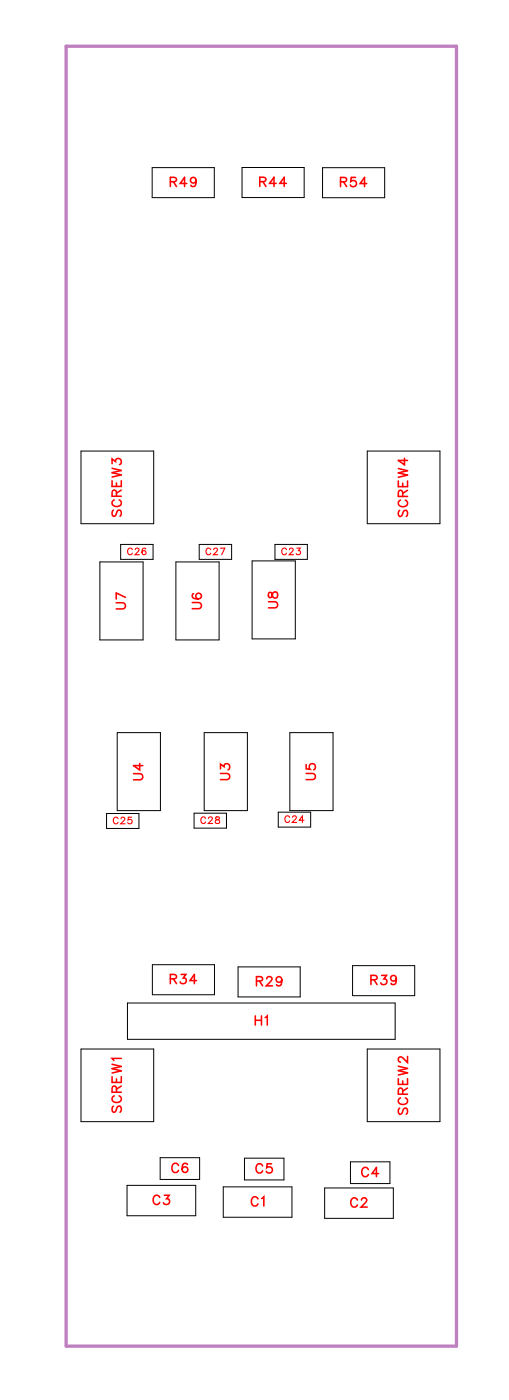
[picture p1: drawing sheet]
<svg xmlns="http://www.w3.org/2000/svg" width="39mm" height="108mm" viewBox="0 0 39 108" stroke-linecap="round" stroke-linejoin="round" font-family="sans-serif">
<path d="M5.1 3.6h30v100h-30z" fill="none" stroke="#bf80bf" stroke-width=".25"/>
<g fill="none" stroke="#000" stroke-width=".08">
<path d="M11.7 12.9h4.8v2.3h-4.8zM18.6 12.9h4.8v2.3h-4.8zM24.8 12.9h4.8v2.3h-4.8zM6.2 34.7h5.6v5.6h-5.6zM28.2 34.7h5.6v5.6h-5.6zM7.7 43.2h3.3v6h-3.3zM9 56.4h3.3v6h-3.3zM9.3 41.9h2.5v1.1h-2.5zM13.5 43.2h3.3v6h-3.3zM15.3 41.9h2.5v1.1h-2.5zM15.7 56.4h3.3v6h-3.3zM19.4 43.1h3.3v6h-3.3z"/>
<path d="M21.1 41.9h2.5v1.1h-2.5zM22.3 56.4h3.3v6h-3.3zM8.2 62.6h2.5v1.1h-2.5zM9.8 77.2h20.6v2.8h-20.6zM11.7 74.2h4.8v2.3h-4.8zM14.9 62.6h2.5v1.1h-2.5zM18.3 74.4h4.8v2.3h-4.8zM21.4 62.5h2.5v1.1h-2.5zM27.1 74.3h4.8v2.3h-4.8zM6.2 80.7h5.6v5.6h-5.6zM9.8 91.2h5.2v2.3h-5.2zM12.3 89.1h3v1.6h-3z"/>
<path d="M17.2 91.3h5.2v2.3h-5.2zM18.8 89.1h3v1.7h-3zM25 91.4h5.2v2.3h-5.2zM26.9 89.4h3.1v1.7h-3.1zM28.2 80.7h5.6v5.6h-5.6z"/>
</g>
<g fill="none" stroke="#f00" stroke-width=".12">
<path d="M13.1 14l.4-.1 .1-.1-.2-.2h-.3v.8M13.3 14l.3 .4M14.4 14.1h-.6l.4-.5v.8M15.1 13.9a.22 .22 0 0 1-.3 .2 .22 .22 0 0 1-.1-.4 .22 .22 0 0 1 .3 0l.1 .2a.34 .34 0 0 1-.3 .5l-.1-.1M20 14l.4-.1v-.1l-.1-.2h-.3v.7M20.2 14l.2 .3M21.2 14.1h-.5l.4-.5v.7M22 14.1h-.5l.3-.5v.7M26.2 14h.4v-.2l-.1-.2h-.3v.8M26.4 14l.2 .4M27.3 13.6h-.3v.4a.25 .25 0 0 1 .3-.1 .25 .25 0 0 1 0 .4 .25 .25 0 0 1-.4-.1M28.2 14.1h-.5l.3-.5v.8"/>
<path d="M8.6 35.7v-.4l.3 .2a.24 .24 0 0 1 .4-.2 .24 .24 0 0 1-.1 .4M8.6 37v.4h.7v-.4M8.6 36l.7 .2-.7 .2 .7 .1-.7 .2M8.7 39.2l-.1 .2 .1 .3h.2l.2-.5h.1l.1 .2-.1 .3M8.8 38.5a.26 .26 0 0 0-.2 .3 .26 .26 0 0 0 .3 .2h.2a.26 .26 0 0 0 .2-.2 .26 .26 0 0 0-.1-.3M9 38.2l-.1-.4-.2-.1-.1 .5h.7M9 37.2v.2M9.3 37.7l-.3 .2M30.6 37v.4h.7v-.4M30.6 36l.7 .2-.7 .2 .7 .1-.7 .2M30.7 39.3l-.1 .1 .1 .3h.2l.2-.4h.1l.1 .1-.1 .3M30.8 38.5a.26 .26 0 0 0-.2 .3 .26 .26 0 0 0 .3 .2h.2a.26 .26 0 0 0 .2-.2 .26 .26 0 0 0-.1-.3"/>
<path d="M31 38.2l-.1-.4h-.2l-.1 .4h.7M31 37.2v.2M31.1 35.3v.5l-.5-.4h.7M31.3 37.7l-.3 .3M8.9 46.4h.5l.2 .2-.1 .2h-.6M9.6 46l-.7-.4v.5M10.3 59.5h.5l.2 .2-.1 .3h-.6M10.7 58.7v.5l-.4-.3h.7M14.8 46.4h.5l.2 .2-.1 .2h-.6M14.9 45.7h-.1a.35 .35 0 0 0 .3 .4 .35 .35 0 0 0 .4-.2 .22 .22 0 0 0-.2-.3 .22 .22 0 0 0-.3 .2 .22 .22 0 0 0 .2 .3M16.9 59.5h.6l.2 .2-.1 .2-.7 .1M16.9 59.1v-.3l.3 .2a.24 .24 0 0 1 .4-.2 .24 .24 0 0 1-.1 .4"/>
<path d="M20.6 46.3h.5l.2 .2-.1 .2-.6 .1M20.7 45.6v.3l.1 .1 .3-.5a.24 .24 0 0 1 .2 .3 .24 .24 0 0 1-.2 .2l-.1-.1-.1-.3zM23.5 59.5h.5l.2 .2-.1 .2-.6 .1M23.5 58.8v.3l.3 .1a.25 .25 0 0 1 0-.4 .25 .25 0 0 1 .4 .1 .25 .25 0 0 1-.1 .3M13.1 75.3h.4l.1-.2-.2-.1h-.3v.7M13.3 75.3l.3 .4M13.9 75h.4l-.2 .2a.24 .24 0 0 1 .2 .4 .25 .25 0 0 1-.5-.1M15.1 75.4h-.5l.3-.4v.7M19.6 78.2v.7M19.6 78.5h.5M19.7 75.5l.4-.1 .1-.1-.2-.2h-.3v.7M19.9 75.5l.3 .3"/>
<path d="M20.1 78.2v.7M20.4 78.3l.1-.1v.7M20.5 75.3l.1-.2h.2l.1 .2-.1 .2-.3 .3h.4M21.7 75.4a.22 .22 0 0 1-.3 .2 .22 .22 0 0 1-.1-.4 .22 .22 0 0 1 .3 0l.1 .2a.34 .34 0 0 1-.3 .4l-.1-.1M28.5 75.4l.4-.1 .1-.1-.2-.2h-.3v.7M28.7 75.4l.3 .3M29.3 75h.4l-.2 .3a.24 .24 0 0 1 .2 .4 .24 .24 0 0 1-.4-.1M30.5 75.3a.22 .22 0 0 1-.3 .2 .22 .22 0 0 1-.1-.4 .22 .22 0 0 1 .3 0l.1 .2a.34 .34 0 0 1-.3 .4l-.1-.1M8.6 82.8v.5h.7v-.5M8.6 81.9l.7 .1-.7 .2 .7 .2-.7 .1M8.7 85.1l-.1 .2 .1 .3 .2-.1 .2-.4h.1l.1 .2-.1 .3M8.8 84.3a.26 .26 0 0 0-.2 .3 .26 .26 0 0 0 .3 .2h.2a.26 .26 0 0 0 .2-.2 .26 .26 0 0 0-.1-.3"/>
<path d="M9 84l-.1-.4h-.2l-.1 .4h.7M9 83v.3M9.3 81.4h-.7l.1 .2M9.3 83.6l-.3 .2M12.3 92.1a.26 .26 0 0 0-.3-.2 .26 .26 0 0 0-.2 .3v.2a.26 .26 0 0 0 .2 .3 .26 .26 0 0 0 .3-.2M12.6 92h.4l-.2 .2a.24 .24 0 0 1 .2 .4 .24 .24 0 0 1-.4-.1M13.7 89.7a.26 .26 0 0 0-.3-.2 .26 .26 0 0 0-.2 .3v.1a.26 .26 0 0 0 .2 .3 .26 .26 0 0 0 .3-.2M14.4 89.6v-.1a.35 .35 0 0 0-.5 .3 .35 .35 0 0 0 .3 .4 .22 .22 0 0 0 .2-.2 .22 .22 0 0 0-.2-.2 .22 .22 0 0 0-.2 .2M19.8 92.2a.26 .26 0 0 0-.3-.1 .26 .26 0 0 0-.2 .2v.2a.26 .26 0 0 0 .2 .3 .26 .26 0 0 0 .3-.2M20.1 92.2l.2-.1v.7M20.2 89.7a.26 .26 0 0 0-.3-.2 .26 .26 0 0 0-.2 .3v.2a.26 .26 0 0 0 .2 .2 .26 .26 0 0 0 .3-.1M20.9 89.5h-.4v.3a.25 .25 0 0 1 .4 0 .25 .25 0 0 1-.1 .4 .25 .25 0 0 1-.3-.1"/>
<path d="M27.5 92.3a.26 .26 0 0 0-.3-.2 .26 .26 0 0 0-.2 .3v.2a.26 .26 0 0 0 .2 .3 .26 .26 0 0 0 .3-.2M27.8 92.3l.1-.1h.2l.1 .1-.1 .2-.4 .4h.5M28.3 90a.26 .26 0 0 0-.3-.2 .26 .26 0 0 0-.2 .3v.1a.26 .26 0 0 0 .2 .3 .26 .26 0 0 0 .3-.2M29.1 90.3h-.5l.3-.5v.7M30.6 83v.4h.7v-.4M30.6 82l.7 .2-.7 .2 .7 .1-.7 .2M30.7 85.2l-.1 .2 .1 .3h.2l.2-.5h.1l.1 .2-.1 .3M30.8 84.5a.26 .26 0 0 0-.2 .3 .26 .26 0 0 0 .3 .2h.2a.26 .26 0 0 0 .2-.2 .26 .26 0 0 0-.1-.3M31 84.2l-.1-.4-.2-.1-.1 .5h.7M31 83.2v.2M31.3 81.3v.4l-.3-.3-.3-.1-.1 .1v.2l.2 .1M31.3 83.7l-.3 .2"/>
</g>
<g fill="none" stroke="#f00" stroke-width=".08">
<path d="M10.2 42.3a.19 .19 0 0 0-.2-.1 .19 .19 0 0 0-.2 .2v.1a.19 .19 0 0 0 .2 .2 .19 .19 0 0 0 .2-.1M10.4 42.3l.2-.1 .1 .1-.3 .4h.3M11.2 42.2a.22 .22 0 0 0-.3 .2 .22 .22 0 0 0 .3 .2 .16 .16 0 0 0-.1-.2 .16 .16 0 0 0-.2 .1M16.2 42.3a.19 .19 0 0 0-.2-.1 .19 .19 0 0 0-.2 .2v.1a.19 .19 0 0 0 .2 .2 .19 .19 0 0 0 .2-.1M16.4 42.3l.2-.1 .1 .1-.3 .4h.3M16.9 42.2h.4l-.3 .5M22 42.3a.19 .19 0 0 0-.2-.1 .19 .19 0 0 0-.1 .2v.1a.19 .19 0 0 0 .1 .2 .19 .19 0 0 0 .2-.1M22.2 42.3l.2-.1 .1 .1-.3 .4h.4M22.8 42.2h.3l-.2 .2a.17 .17 0 0 1 .2 .2 .17 .17 0 0 1-.3 0M9.1 63a.19 .19 0 0 0-.2-.1 .19 .19 0 0 0-.2 .2v.1a.19 .19 0 0 0 .2 .2 .19 .19 0 0 0 .2-.1M9.3 63l.2-.1 .1 .1-.3 .4h.3M10.1 62.9h-.2l-.1 .2a.18 .18 0 0 1 .3 0 .18 .18 0 0 1 0 .2 .18 .18 0 0 1-.3 0"/>
<path d="M15.8 63a.19 .19 0 0 0-.2-.2 .19 .19 0 0 0-.2 .2v.2a.19 .19 0 0 0 .2 .2 .19 .19 0 0 0 .2-.2M16 63l.2-.2 .1 .2-.3 .4h.3M16.6 62.9v.1l.3 .2a.16 .16 0 0 1-.2 .2 .16 .16 0 0 1-.1-.3l.3-.1-.1-.1zM22.3 62.9a.19 .19 0 0 0-.3-.1 .19 .19 0 0 0-.1 .2v.1a.19 .19 0 0 0 .1 .2 .19 .19 0 0 0 .3-.2M22.5 62.9l.2-.1 .1 .1-.3 .4h.3M23.4 63.1h-.4l.2-.3v.5"/>
</g>
<g font-size="1.2" fill="#fff">
<text x="13" y="14.6">R49</text>
<text x="19.9" y="14.6">R44</text>
<text x="26.1" y="14.7">R54</text>
<text x="9.6" y="39.8" transform="rotate(-90 9.6 39.8)">SCREW3</text>
<text x="31.6" y="39.8" transform="rotate(-90 31.6 39.8)">SCREW4</text>
<text x="9.9" y="46.9" transform="rotate(-90 9.9 46.9)">U7</text>
<text x="15.8" y="46.9" transform="rotate(-90 15.8 46.9)">U6</text>
<text x="21.6" y="46.8" transform="rotate(-90 21.6 46.8)">U8</text>
<text x="11.3" y="60" transform="rotate(-90 11.3 60)">U4</text>
<text x="18" y="60" transform="rotate(-90 18 60)">U3</text>
<text x="24.5" y="60" transform="rotate(-90 24.5 60)">U5</text>
<text x="13" y="76">R34</text>
<text x="19.6" y="76.1">R29</text>
<text x="28.5" y="76">R39</text>
<text x="19.6" y="79.2">H1</text>
<text x="9.6" y="85.6" transform="rotate(-90 9.6 85.6)">SCREW1</text>
<text x="31.6" y="85.8" transform="rotate(-90 31.6 85.8)">SCREW2</text>
<text x="11.7" y="93">C3</text>
<text x="13.2" y="90.5">C6</text>
<text x="19.3" y="93.1">C1</text>
<text x="19.6" y="90.5">C5</text>
<text x="26.9" y="93.2">C2</text>
<text x="27.7" y="90.8">C4</text>
</g>
<g font-size=".9" fill="#fff">
<text x="9.8" y="42.9">C26</text>
<text x="15.8" y="42.9">C27</text>
<text x="21.6" y="42.9">C23</text>
<text x="8.7" y="63.6">C25</text>
<text x="15.4" y="63.6">C28</text>
<text x="21.9" y="63.5">C24</text>
</g>
</svg>
